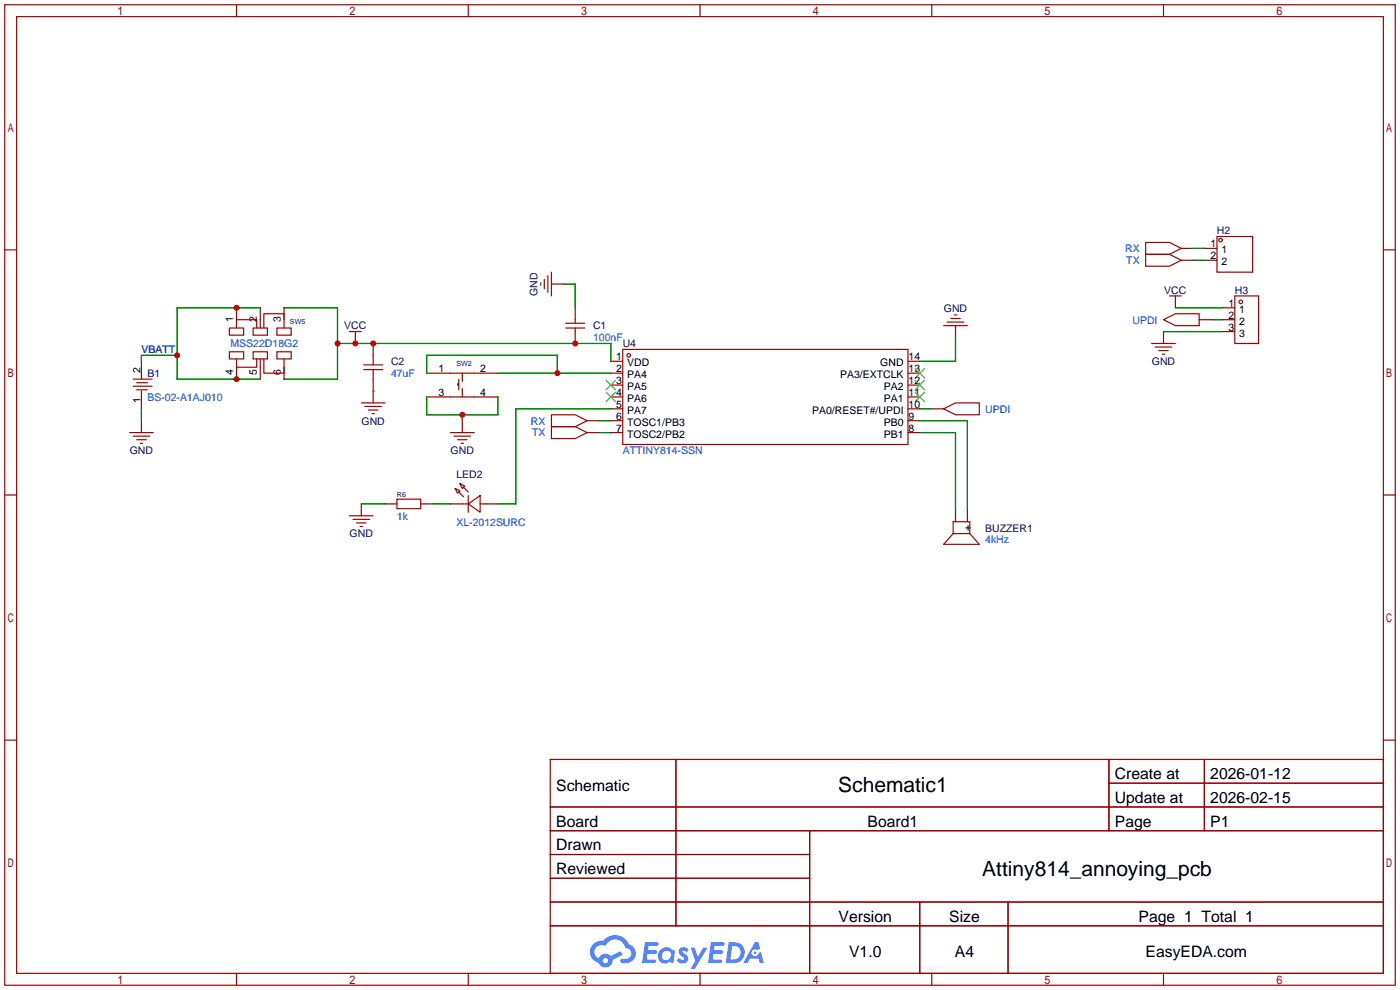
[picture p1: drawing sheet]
<svg xmlns="http://www.w3.org/2000/svg" width="299mm" height="212mm" viewBox="0 0 299 212" stroke-linecap="round" stroke-linejoin="round" font-family="sans-serif">
<g fill="none" stroke="#a10000" stroke-width=".25">
<path d="M1 1h297.2v209.6h-297.2zM3.6 3.6h292.1v204.4h-292.1zM50.5 1v2.6M100.1 1v2.6M149.6 1v2.6M199.1 1v2.6M248.7 1v2.6M1 53.4h2.6M295.7 53.4h2.5M1 105.8h2.6M295.7 105.8h2.5M1 158.2h2.6"/>
<path d="M295.7 158.2h2.5M117.6 162.3h178.1v45.7h-178.1zM117.6 172.5h178.1M117.6 177.5h178.1M144.5 162.3v35.6M173 177.5v30.5M237 162.3v15.2M237 167.4h58.7M257.4 162.3v15.2M117.6 182.6h55.4M117.6 192.8h178.1M117.6 187.7h55.4"/>
<path d="M117.6 197.9h178.1M196.6 192.8v15.2M215.4 192.8v15.2M50.5 208v2.6M100.1 208v2.6M149.6 208v2.6M199.1 208v2.6M248.7 208v2.6"/>
</g>
<g fill="#5487ff">
<path d="M145.3 202.7a1.3 1.3 0 0 1 1.9 .3l-.4 .6a.54 .54 0 0 0-.9-.2l.1 .2a1.34 1.34 0 0 1 .9 1.8 1.47 1.47 0 0 1-2.3-.1l.5-.6 .8 .5a.31 .31 0 0 0 .4-.3 .31 .31 0 0 0-.3-.4 1.12 1.12 0 0 1-.7-1.8z"/>
<path d="M147.6 202.5h.9l.6 2 1.2-2h.9l-2.7 4.6h-.9l1-1.7z"/>
<path d="M137.8 201.4h1.7a1.31 1.31 0 0 1 1.2 .2 .4 .4 0 0 1-.3 .5l-1.8 .1-.1 .9h1.6a.4 .4 0 0 1 .4 .4 .4 .4 0 0 1-.5 .4h-1.6l-.2 1.2h1.4a.46 .46 0 0 1 .5 0 .46 .46 0 0 1 .1 .5l-.4 .2h-2.6z"/>
<path d="M151.9 201.4h1.7a1.32 1.32 0 0 1 1.2 .2 .39 .39 0 0 1-.3 .5l-1.8 .1-.1 .9h1.6a.4 .4 0 0 1 .4 .4 .4 .4 0 0 1-.4 .4h-1.7l-.2 1.2h1.4a.46 .46 0 0 1 .5 0 .46 .46 0 0 1 .1 .5l-.4 .2h-2.6z"/>
<path d="M161.3 201.4h.8l.3 1.3-.6 .4a.75 .75 0 0 0-1.1 .3 .75 .75 0 0 0 .5 1 .75 .75 0 0 0 .9-.7l.5-.2 .6 2.3h-.8l-.3-.9h-1.8l-.5 .9h-1z"/>
<path d="M155.7 201.4l-.6 4.4h1.5a2.27 2.27 0 0 0 2.6-2.2 2.27 2.27 0 0 0-2.7-2.2zM156.5 202.1a1.5 1.5 0 0 1 1.8 1.6 1.5 1.5 0 0 1-1.9 1.4h-.3z"/>
<path d="M141.2 203a1.6 1.6 0 0 0-.3 2.3 1.6 1.6 0 0 0 2.3 .2l.7 .3 .3-2.4-.1-.3-.5-.1a1.58 1.58 0 0 0-2.4 0zM141.8 203.5a.98 .98 0 0 1 1.6 .4 .98 .98 0 0 1-1.1 1.3 .94 .94 0 0 1-.9-.7 .94 .94 0 0 1 .4-1z"/>
<path d="M126.8 201.8a2.37 2.37 0 0 0 1.1 4 1.54 1.54 0 0 0 1.8 1 1.54 1.54 0 0 0 1.2-1.6l2.2-1.1-.5-.8-2 1a1.57 1.57 0 0 0-2.7 .5 1.5 1.5 0 0 1-.7-2.1 1.5 1.5 0 0 1 2.2-.5 2.23 2.23 0 0 1 2.3-1.4 2.23 2.23 0 0 1 2 1.8 1.16 1.16 0 0 1 1.2 1.1 1.16 1.16 0 0 1-1.1 1.2h-.7a.47 .47 0 0 0-.5 .4 .47 .47 0 0 0 .4 .5 2.17 2.17 0 0 0 2.5-.9 2.17 2.17 0 0 0-.3-2.7l-.8-.4a3.2 3.2 0 0 0-5.5-.7l-1.1 .1zM128.8 205.3a.6 .6 0 0 1 1.2 0 .6 .6 0 0 1-1.2 0z"/>
<circle cx="161.4" cy="203.6" r=".28"/>
</g>
<g fill="none" stroke="#a10000" stroke-width=".25">
<path d="M116.3 59.7v2M117.1 58.9v3.6M117.9 58.2v5M244.9 51.8h5l2.6 1.3-2.6 1.3h-5zM244.9 54.4h5l2.6 1.2-2.6 1.3h-5zM252.5 53.1h2.5M252.5 55.6h2.5M257.6 53.1h2.5M257.6 55.6h2.5M260.1 50.5h7.6v7.7h-7.6zM30.2 77.2v3.8M49 75.2h3.1v1.5h-3.1z"/>
<path d="M49 70.1h3.1v1.5h-3.1zM50.5 76.7v1.8h4.4v-1.8M50.5 70.1v-1.8h4.4v1.8M50.5 65.8v2.5M50.5 78.5v2.5M54.1 75.2h3v1.5h-3zM54.1 70.1h3v1.5h-3zM55.6 65.8v4.3M55.6 76.7v4.3M56.4 76.7v3.1h4.3v-3.1M56.4 70.1v-3h4.3v3M59.2 75.2h3v1.5h-3z"/>
<path d="M59.2 70.1h3v1.5h-3zM60.7 65.8v2.5M60.7 78.5v2.5M74.7 70.9h2.5M75.9 70.9v2.5M77.7 79h4.1M77.7 78h4.1M79.8 73.4v4.6M79.8 79v7.1M91.2 79.8h15.2M98.8 79.8v1.7M115.6 60.5v.5"/>
<path d="M117.9 60.7h2.5M120.9 70.1h4.1M120.9 69.1h4.1M122.9 65.8v3.3M122.9 70.1v3.3M130.6 79.8h2.5M130.6 77.2h2.5M133.1 74.7h61v20.3h-61zM194.1 79.8h2.5M194.1 77.2h2.5M201.7 69.6h5.1M202.4 68.8h3.6"/>
<path d="M203.2 68.1h2M204 67.3h.5M204.2 69.6v2.5M246.1 73.4h5.1M246.9 74.2h3.5M247.6 74.9h2.1M248.4 75.7h.5M248.7 68.3l2.5-1.2h5.1v2.5h-5.1zM248.7 70.9v2.5M249.9 63.2h2.6M251.2 63.2v2.6M256.3 68.3h2.5"/>
<path d="M261.4 68.3h2.5M261.4 65.8h2.5M261.4 70.9h2.5M263.9 63.2h5.1v10.2h-5.1zM27.7 92.5h5.1M28.4 93.2h3.6M28.4 82.5h4.1M28.4 81h4.1M29.2 94h2M29.2 83.3h2.3M29.2 81.8h2.3M30 94.7h.5"/>
<path d="M30.2 83.6v3.8M30.2 89.9v2.6M77.2 86.1h5.1M78 86.9h3.5M78.7 87.6h2.1M79.5 88.4h.5M91.2 84.8h15.2M96.3 92.5h5M97 93.2h3.6M97.8 94h2M98 82h-.2v.3h.2M98 81v2.3"/>
<path d="M98.6 94.7h.5M98.8 83.1v1.7M98.8 89.9v2.6M117.9 91.2h5l2.6 1.3-2.6 1.2h-5zM117.9 88.6h5l2.6 1.3-2.6 1.3h-5zM125.5 92.5h2.5M125.5 89.9h2.5M130.6 92.5h2.5M130.6 87.4h2.5M130.6 89.9h2.5M130.6 84.8h2.5M130.6 82.3h2.5"/>
<path d="M194.1 92.5h2.5M194.1 87.4h2.5M194.1 89.9h2.5M194.1 84.8h2.5M194.1 82.3h2.5M199.1 87.4h2.6M201.7 87.4l2.5-1.3h5.1v2.5h-5.1zM74.7 110.2h5.1M75.4 111h3.6M76.2 111.8h2M77 112.5h.5M77.2 107.7v2.5"/>
<path d="M82.3 107.7h2.5M84.8 106.7h5.1v2h-5.1zM89.9 107.7h2.6M96.3 107.7h3.8M97.3 104.4l1 .5-.5 .5zM98 105.2l1.1 1M98.3 103.4l1 .5-.5 .5zM99.1 104.1l1 1.1M100.1 107.7l2.5-1.8v3.6zM100.1 105.9v3.6M102.6 107.7h3.8M203.7 114l-2 2.3h7.6l-2-2.3"/>
<path d="M203.7 114h3.6M203.7 114v-2.5h3.6v2.5M204.2 109v2.5M206.8 109v2.5"/>
<circle cx="260.9" cy="51.3" r=".38"/>
<circle cx="134.4" cy="75.9" r=".38"/>
<circle cx="265.2" cy="64.5" r=".38"/>
</g>
<g fill="none" stroke="#008700" stroke-width=".25">
<path d="M255 55.6h2.6M255 53.1h2.6M37.8 75.9h-7.6v1.3M55.6 65.8h-17.8v15.2h17.8M60.7 65.8h11.4v15.2h-11.4M72.1 73.4h58.5v3.8M91.2 79.8v-3.9h27.9v3.9M106.4 79.8h24.2M120.4 60.7h2.5v5.1M204.2 72.1v5.1h-7.6M248.7 70.9h12.7M251.2 65.8h10.2"/>
<path d="M258.8 68.3h2.6M30.2 87.4v2.5M79.8 83.6h.1M91.2 84.8v3.8h15.2v-3.8M98.8 88.6v1.3M128 89.9h2.6M128 92.5h2.6M130.6 87.4h-20.4v20.3h-3.8M196.6 89.9h10.2v19.1M196.6 92.5h7.6v16.5M196.6 87.4h2.5M77.2 107.7h5.1"/>
<path d="M92.5 107.7h3.8"/>
</g>
<path d="M195.6 78.7l2 2.1M197.6 78.7l-2 2.1M129.5 83.8l2.1 2.1M129.5 81.3l2.1 2M131.6 83.8l-2.1 2.1M131.6 81.3l-2.1 2M195.6 81.3l2 2M195.6 83.8l2 2.1M197.6 81.3l-2 2M197.6 83.8l-2 2.1" fill="none" stroke="#3c3" stroke-width=".25"/>
<g fill="#c00">
<circle cx="122.9" cy="73.4" r=".63"/>
<circle cx="79.8" cy="73.4" r=".63"/>
<circle cx="75.9" cy="73.4" r=".63"/>
<circle cx="72.1" cy="73.4" r=".63"/>
<circle cx="119.1" cy="79.8" r=".63"/>
<circle cx="98.8" cy="88.6" r=".63"/>
<circle cx="37.8" cy="75.9" r=".63"/>
<circle cx="50.5" cy="65.8" r=".63"/>
<circle cx="50.5" cy="81" r=".63"/>
</g>
<g font-size="4.5">
<text x="179.2" y="169.4">Schematic1</text>
<text x="209.9" y="187.1">Attiny814_annoying_pcb</text>
</g>
<g font-size="3.4">
<text x="238.3" y="166.5">Create at</text>
<text x="258.7" y="166.5">2026-01-12</text>
<text x="118.9" y="169">Schematic</text>
<text x="238.3" y="171.6">Update at</text>
<text x="258.7" y="171.6">2026-02-15</text>
<text x="118.9" y="176.6">Board</text>
<text x="185.4" y="176.6">Board1</text>
<text x="238.3" y="176.6">Page</text>
<text x="258.7" y="176.6">P1</text>
<text x="118.9" y="181.7">Drawn</text>
<text x="118.9" y="186.8">Reviewed</text>
<text x="179.2" y="197">Version</text>
<text x="202.9" y="197">Size</text>
<text x="243.3" y="197">Page 1 Total 1</text>
<text x="181.5" y="204.6">V1.0</text>
<text x="204.1" y="204.6">A4</text>
<text x="244.8" y="204.6">EasyEDA.com</text>
</g>
<g font-size="2.2" fill="#00f">
<text x="240.5" y="53.9">RX</text>
<text x="240.7" y="56.4">TX</text>
<text x="242" y="69.1">UPDI</text>
<text x="30.2" y="75.5">VBATT</text>
<text x="49.3" y="74.2">MSS22D18G2</text>
<text x="126.7" y="73">100nF</text>
<text x="83.6" y="80.6">47uF</text>
<text x="31.5" y="85.7">BS-02-A1AJ010</text>
<text x="210.6" y="88.2">UPDI</text>
<text x="113.5" y="90.7">RX</text>
<text x="113.7" y="93.3">TX</text>
<text x="133.1" y="97.1">ATTINY814-SSN</text>
<text x="84.8" y="111.1">1k</text>
<text x="97.5" y="112.3">XL-2012SURC</text>
<text x="210.6" y="116.1">4kHz</text>
</g>
<g font-size="2.2">
<text x="258.7" y="52.9">1</text>
<text x="258.7" y="55.4">2</text>
<text x="261" y="54.1">1</text>
<text x="261" y="56.7">2</text>
<text x="262.5" y="65.6">1</text>
<text x="49.8" y="68.8" transform="rotate(-90 49.8 68.8)">1</text>
<text x="54.9" y="68.8" transform="rotate(-90 54.9 68.8)">2</text>
<text x="60" y="68.8" transform="rotate(-90 60 68.8)">3</text>
<text x="262.5" y="68.1">2</text>
<text x="262.5" y="70.7">3</text>
<text x="264.8" y="66.8">1</text>
<text x="264.8" y="69.4">2</text>
<text x="264.8" y="71.9">3</text>
<text x="131.7" y="77">1</text>
<text x="194.2" y="77">14</text>
<text x="30" y="79.8" transform="rotate(-90 30 79.8)">2</text>
<text x="49.8" y="80.2" transform="rotate(-90 49.8 80.2)">4</text>
<text x="54.9" y="80.2" transform="rotate(-90 54.9 80.2)">5</text>
<text x="60" y="80.2" transform="rotate(-90 60 80.2)">6</text>
<text x="93.8" y="79.5">1</text>
<text x="102.6" y="79.5">2</text>
<text x="131.7" y="82.1">3</text>
<text x="131.7" y="79.5">2</text>
<text x="134" y="83.4">PA5</text>
<text x="134" y="80.8">PA4</text>
<text x="134" y="78.3">VDD</text>
<text x="179.5" y="80.8">PA3/EXTCLK</text>
<text x="188.1" y="78.3">GND</text>
<text x="188.9" y="83.4">PA2</text>
<text x="194.2" y="79.5">13</text>
<text x="194.2" y="82.1">12</text>
<text x="30" y="86.1" transform="rotate(-90 30 86.1)">1</text>
<text x="93.8" y="84.6">3</text>
<text x="102.6" y="84.6">4</text>
<text x="131.7" y="89.7">6</text>
<text x="131.7" y="87.2">5</text>
<text x="131.7" y="84.6">4</text>
<text x="134" y="88.4">PA7</text>
<text x="134" y="85.9">PA6</text>
<text x="173.6" y="88.4">PA0/RESET#/UPDI</text>
<text x="188.9" y="85.9">PA1</text>
<text x="194.2" y="84.6">11</text>
<text x="194.2" y="87.2">10</text>
<text x="194.2" y="89.7">9</text>
<text x="131.7" y="92.2">7</text>
<text x="134" y="93.5">TOSC2/PB2</text>
<text x="134" y="91">TOSC1/PB3</text>
<text x="188.9" y="91">PB0</text>
<text x="188.9" y="93.5">PB1</text>
<text x="194.2" y="92.2">8</text>
<text x="207.6" y="113.6" transform="rotate(-90 207.6 113.6)">+</text>
</g>
<g font-size="2.2" fill="#000080">
<text x="260.1" y="50.1">H2</text>
<text x="114.9" y="63.2" transform="rotate(-90 114.9 63.2)">GND</text>
<text x="248.8" y="62.8">VCC</text>
<text x="263.9" y="62.8">H3</text>
<text x="73.6" y="70.4">VCC</text>
<text x="126.7" y="70.4">C1</text>
<text x="201.7" y="66.6">GND</text>
<text x="133.1" y="74.2">U4</text>
<text x="31.5" y="80.6">B1</text>
<text x="83.6" y="78">C2</text>
<text x="246.2" y="78">GND</text>
<text x="77.3" y="90.7">GND</text>
<text x="27.7" y="97.1">GND</text>
<text x="96.3" y="97.1">GND</text>
<text x="97.5" y="102.2">LED2</text>
<text x="210.6" y="113.6">BUZZER1</text>
<text x="74.7" y="114.9">GND</text>
</g>
<g font-size="1.5" fill="#000080">
<text x="62" y="69.3">SW5</text>
<text x="97.5" y="78.2">SW2</text>
<text x="84.8" y="106.1">R6</text>
</g>
</svg>
